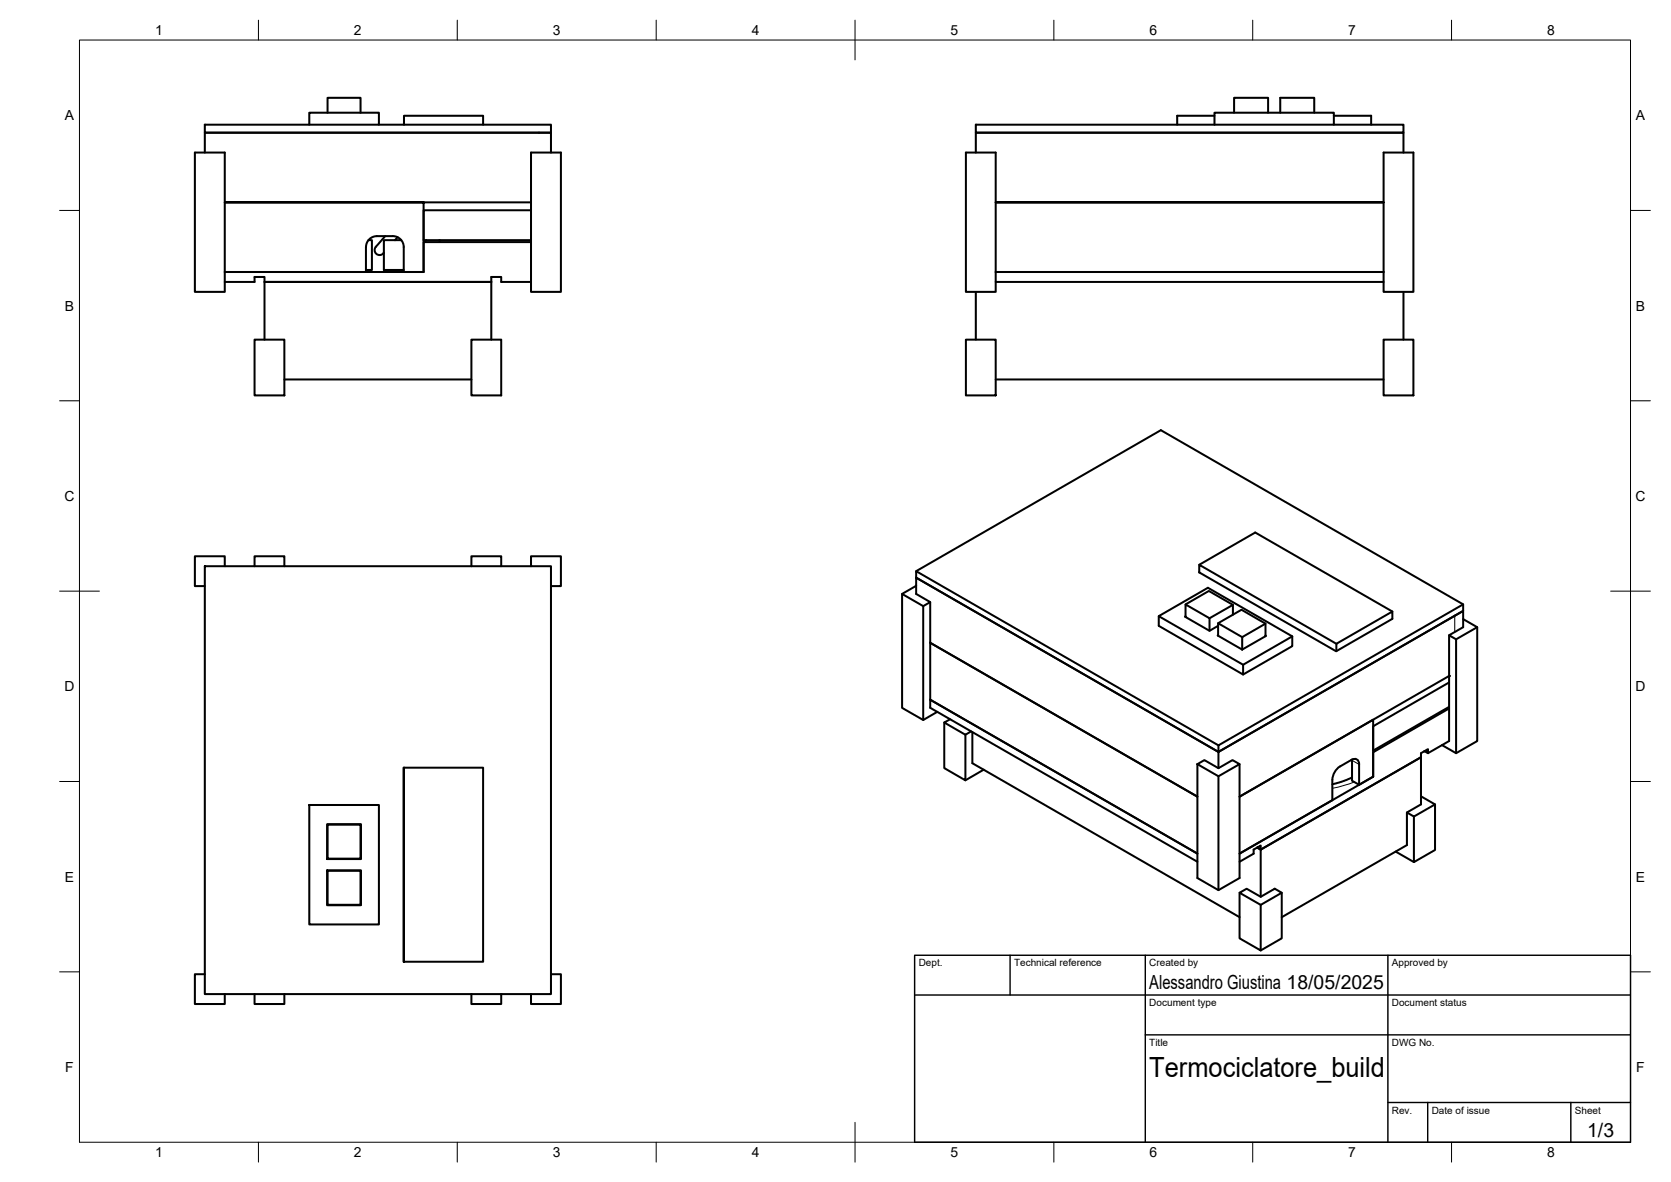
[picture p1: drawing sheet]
<svg xmlns="http://www.w3.org/2000/svg" width="420mm" height="297mm" viewBox="0 0 420 297" stroke-linecap="round" stroke-linejoin="round" font-family="sans-serif">
<!-- layer: Visible -->
<g fill="none" stroke="#000" stroke-width=".51">
<path d="M49 38.3h7.5v35h-7.5zM51.5 38.3v-5h87v5M51.5 31.3h87v2h-87zM77.8 31.3v-3h17.5v3M82.4 28.3v-3.7h8.3v3.7M101.6 31.3v-2.2h19.9v2.2M133.5 38.3h7.5v35h-7.5zM242.9 38.3h7.5v35h-7.5zM245.4 38.3v-5h107.5v5M245.4 31.3h107.5v2h-107.5zM305.4 31.3v-3h30v3M305.4 29.1h-9.4v2.2"/>
<path d="M310.3 28.3v-3.7h8.6v3.7M321.9 28.3v-3.7h8.6v3.7M335.4 29.1h9.4v2.2M347.9 38.3h7.5v35h-7.5zM96.9 59.3l-2.4 2.7M100 59.6l-.7 .8M133.5 52.8h-27v7.6h27M133.5 50.8h-77h50v17.6h-5v-6.3a2.74 2.74 0 0 0-2.7-2.8h-4a2.77 2.77 0 0 0-2.8 2.8v6.3h-35.5h50v-7.6h27M347.9 50.8h-97.5h97.5M56.5 70.9h7.5v-1.3h2.5v1.3h57h-57v14.5M92.6 60.4h.9v7.4h-1.5M94.5 62a1.26 1.26 0 0 0 .2 1.8 1.26 1.26 0 0 0 1.8-.3"/>
<path d="M100.9 60.4h-4.4v7.4h5M107.2 60.4l-.5 .4M110.5 60.4v.4M133.5 70.9h-7.5v-1.3h-2.5v15.8M245.4 73.3v12.1M250.4 70.9h97.5M347.9 68.4h-97.5h97.5M352.9 73.3v12.1M64 85.4h7.5v14h-7.5zM71.5 95.4h47M118.5 85.4h7.5v14h-7.5zM242.9 85.4h7.5v14h-7.5z"/>
<path d="M250.4 95.4h97.5M347.9 85.4h7.5v14h-7.5zM51.5 142.3h87v107.5h-87zM56.5 142.3v-2.5h-7.5v7.5h2.5M64 142.3v-2.5h7.5v2.5M118.5 142.3v-2.5h7.5v2.5M133.5 142.3v-2.5h7.5v7.5h-2.5M226.8 149.3v28.6l5.3 3 3.6-2M230.4 143.5l61.5-35.4 76 43.8v1.6l-61.5 35.5-76-43.8v4.1l3.5 2-1.8 1-5.3-3 3.6-2.1M232.1 152.3v28.6M233.9 151.3v26.6l67.2 38.7M291.4 154.8l12.3-7.1 21.2 12.2v2.5l-12.3 7.1"/>
<path d="M298.1 154.9l-.2 .1 6.2 3.5 2.2-1.2M298.1 155.1v-3.2l6 3.5v3.1M298.1 151.9l5.9-3.4 6 3.5v2.5M301.5 143.8l34.5 19.9 14.1-8.2v-1.8l-14.1 8.1v1.8M301.5 143.9v-2l34.5 19.9M301.5 141.9l14.1-8.1 34.5 19.9M306.3 159.6l-.1 .1 6.1 3.5M306.3 159.8v-3.2l5.9-3.4 6 3.5v3.2M306.3 156.6l6 3.5M310 152l-5.9 3.4M318.2 159.7l.1 .1-6 3.4M318.2 156.7l-5.9 3.4v3.1"/>
<path d="M324.9 159.9l-12.3 7.2v2.4l-21.2-12.2v-2.5l21.2 12.3M364.4 159.6v26.6l-5.3 3.1M367.9 151.9l-61.5 35.4v1.7l-76-43.8v-1.7l76 43.8M367.9 155.6l3.5 2-5.3 3.1M371.4 157.6v28.6l-5.3 3.1-3.5-2.1M233.9 175.8l67.2 38.7M233.9 161.5l67.2 38.7M364.4 171.5l-19.1 11v6.1l19.1-11M364.4 178l-19.1 11v6.2M364.4 169.9l-52.7 30.3 33.6-19.3v14.3M366.1 160.7l-1.7-1.1 3.5-2v-4.1l-61.5 35.5v4M366.1 160.7v28.6"/>
<path d="M101.6 192.9v48.8h19.9v-48.8h-20l.1 48.8M237.4 181.6v11.4l5.3 3.1v-11.5M238.9 180.7l-1.5 .9 5.3 3 1.5-.8M244.5 184v7.8l67.2 38.7M247.3 193.4l-4.6 2.7M301.1 192l1.7-1 3.6 2 3.5-2 1.8 1-5.3 3.1zM301.1 192v28.6l5.3 3.1 5.3-3.1v-28.6M306.4 195.1v28.6M335 196v5.1M340 195.4l-2.5 1-2.5 .7M340 190.9v5.3l1.7 1v-5.1M341.7 192.1a1.19 1.19 0 0 0-.5-1.3 1.19 1.19 0 0 0-1.4 .2l-2.8 1.6-.9 .7-.9 1.5-.2 1.1"/>
<path d="M345.3 195.2l-33.6 19.3M358.2 188.8l.9 .5v-1l-1.8 1v12.8l-3.5 2.1v8.2l-31.5 18.1M77.8 202.3h17.5v30h-17.5zM82.3 218.7h8.5v8.8h-8.5zM82.3 207.1h8.5v8.8h-8.5zM82.4 207.2h8.3v8.6h-8.3zM82.4 218.8h8.3v8.6h-8.3zM311.7 216.6l3.5-2.1v-1l1.8-1v1l-.9-.5 .9 .5 40.3-23.2-40.3 23.2v11.9M350.9 214l4.6 2.6M357.3 200.1l3.5 2-5.3 3.1-1.7-1M360.8 202.1v11.5l-5.3 3v-11.4M311.7 224.4l1.8-1.1 3.5 2.1 3.5-2.1 1.8 1.1-5.3 3z"/>
<path d="M311.7 224.4v11.4l5.3 3.1v-11.5M322.3 224.4v11.4l-5.3 3.1M51.5 244.8h-2.5v7.5h7.5v-2.5M64 249.8v2.5h7.5v-2.5M118.5 249.8v2.5h7.5v-2.5M138.5 244.8h2.5v7.5h-7.5v-2.5"/>
</g>
<circle cx="364.4" cy="169.9" r=".25" fill="#000"/>
<!-- layer: Visible Narrow -->
<path d="M365.8 154.7v4.1M340 191.1l1.7 1M340.5 196.5l-2.6 .9-2.9 .7" fill="none" stroke="#000" stroke-width=".25"/>
<!-- layer: BORDER -->
<g fill="none" stroke="#000" stroke-width=".25">
<path d="M20 10.1h390v276.9h-390zM65 5.1v5M115 5.1v5M165 5.1v5M215 5.1v10M265 5.1v5M315 5.1v5M365 5.1v5M15 52.9h5M410 52.9h5M15 100.7h5M410 100.7h5"/>
<path d="M15 148.6h10M405 148.6h10M15 196.4h5M410 196.4h5M15 244.2h5M410 244.2h5M65 287v5M115 287v5M165 287v5M215 282.1v9.9M265 287v5M315 287v5"/>
<path d="M365 287v5"/>
</g>
<!-- layer: TITLEBLOCK -->
<path d="M230 240.1h180v46.9h-180zM230 250h180M254 240.1v9.9M288 240.1v46.9M349 240.1v46.9M288 260.1h122M349 277.1h61M359 277.1v9.9M395 277.1v9.9" fill="none" stroke="#000" stroke-width=".36"/>
<text font-size="7" x="289" y="270.6">Termociclatore_build</text>
<g font-size="4.9">
<text x="289" y="248.5">Alessandro Giustina 18/05/2025</text>
<text x="399.1" y="285.7">1/3</text>
</g>
<g font-size="3.5">
<text x="39" y="8.8">1</text>
<text x="89" y="8.8">2</text>
<text x="139" y="8.8">3</text>
<text x="189" y="8.8">4</text>
<text x="239" y="8.8">5</text>
<text x="289" y="8.8">6</text>
<text x="339" y="8.8">7</text>
<text x="389" y="8.8">8</text>
<text x="16.3" y="30.2">A</text>
<text x="411.3" y="30.2">A</text>
<text x="16.3" y="78">B</text>
<text x="411.3" y="78">B</text>
<text x="16.2" y="125.9">C</text>
<text x="411.2" y="125.9">C</text>
<text x="16.2" y="173.7">D</text>
<text x="411.2" y="173.7">D</text>
<text x="16.3" y="221.6">E</text>
<text x="411.3" y="221.6">E</text>
<text x="16.4" y="269.4">F</text>
<text x="411.4" y="269.4">F</text>
<text x="39" y="290.8">1</text>
<text x="89" y="290.8">2</text>
<text x="139" y="290.8">3</text>
<text x="189" y="290.8">4</text>
<text x="239" y="290.8">5</text>
<text x="289" y="290.8">6</text>
<text x="339" y="290.8">7</text>
<text x="389" y="290.8">8</text>
</g>
<g font-size="2.5">
<text x="231" y="242.9">Dept.</text>
<text x="255" y="242.9">Technical reference</text>
<text x="289" y="242.9">Created by</text>
<text x="350" y="242.9">Approved by</text>
<text x="289" y="252.8">Document type</text>
<text x="350" y="252.8">Document status</text>
<text x="289" y="262.9">Title</text>
<text x="350" y="262.9">DWG No.</text>
<text x="350" y="279.9">Rev.</text>
<text x="360" y="279.9">Date of issue</text>
<text x="396" y="279.9">Sheet</text>
</g>
</svg>
